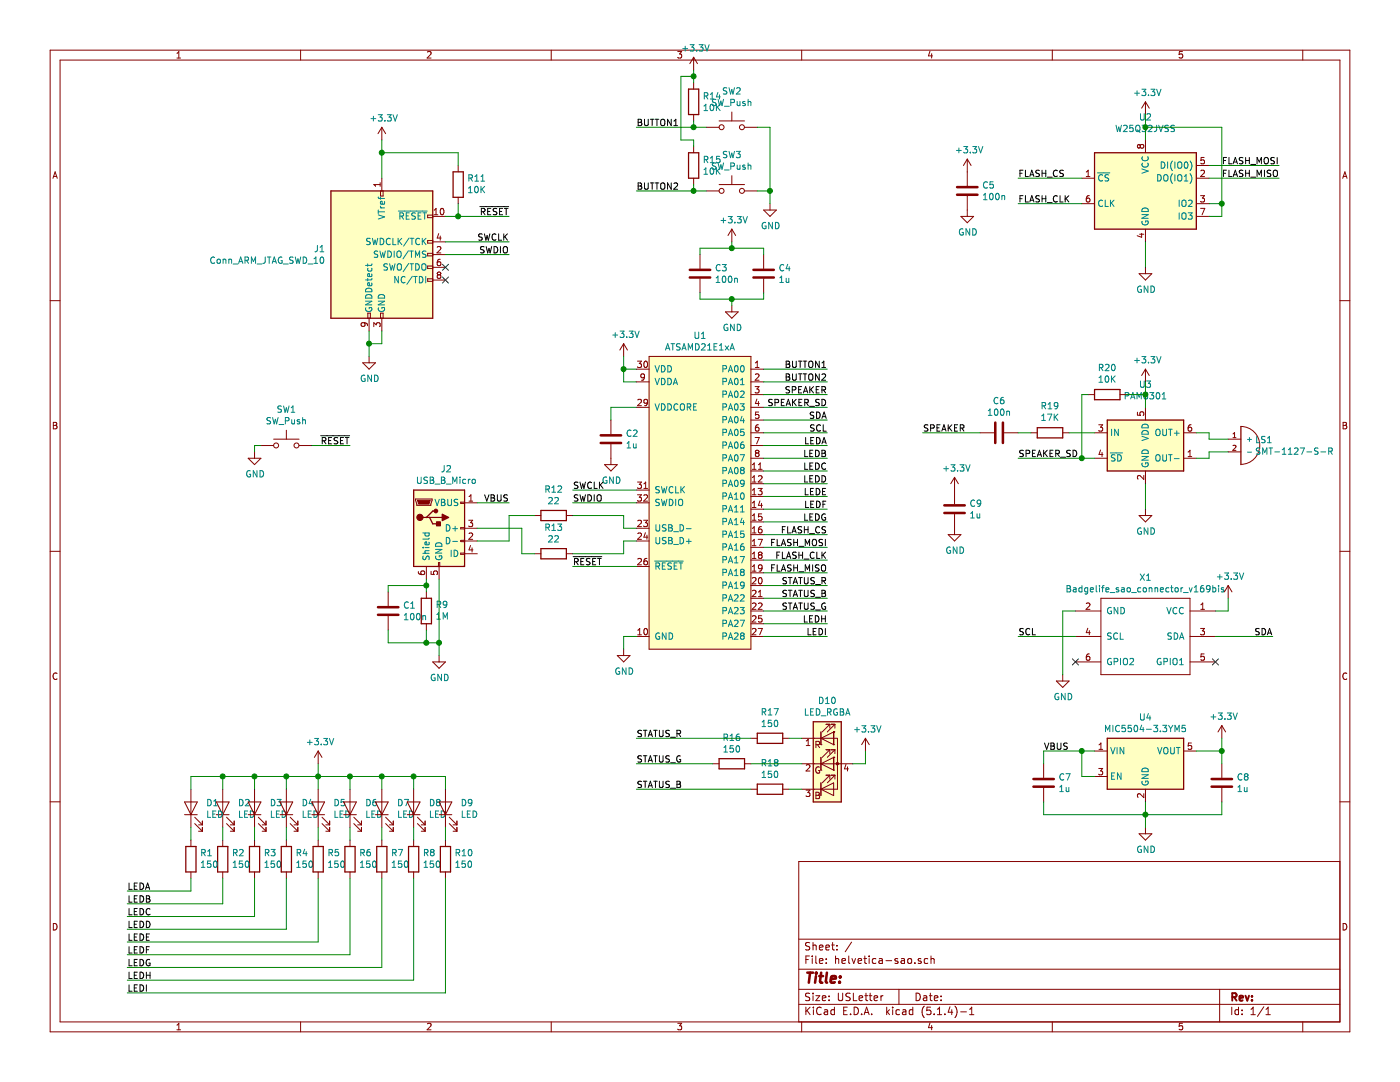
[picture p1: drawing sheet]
EESchema Schematic File Version 4
LIBS:helvetica-sao-cache
EELAYER 30 0
EELAYER END
$Descr USLetter 11000 8500
encoding utf-8
Sheet 1 1
Title ""
Date ""
Rev ""
Comp ""
Comment1 ""
Comment2 ""
Comment3 ""
Comment4 ""
$EndDescr
$Comp
L MCU_Microchip_SAMD_Extra:ATSAMD21E1xA U1
U 1 1
P 5500 4000
F 0 "U1" H 5500 5365 50  0000 C CNN
F 1 "ATSAMD21E1xA" H 5500 5274 50  0000 C CNN
F 2 "Housings_QFP:LQFP-32_7x7mm_Pitch0.8mm" H 6350 2500 50  0001 C CNN
F 3 "" H 6350 2500 50  0001 C CNN
F 4 "ATSAMD21E18A-AU-ND" H 5500 4000 50  0001 C CNN "Digikey"
	1    5500 4000
	1    0    0    -1  
$EndComp
$Comp
L Memory_Flash:W25Q32JVSS U2
U 1 1
P 9000 1500
F 0 "U2" H 9000 2081 50  0000 C CNN
F 1 "W25Q32JVSS" H 9000 1990 50  0000 C CNN
F 2 "Package_SO:SOIC-8_5.23x5.23mm_P1.27mm" H 9000 1500 50  0001 C CNN
F 3 "http://www.winbond.com/resource-files/w25q32jv%20revg%2003272018%20plus.pdf" H 9000 1500 50  0001 C CNN
F 4 "1970-1025-1-ND" H 9000 1500 50  0001 C CNN "Digikey"
	1    9000 1500
	1    0    0    -1  
$EndComp
$Comp
L Connector:Conn_ARM_JTAG_SWD_10 J1
U 1 1
P 3000 2000
F 0 "J1" H 2557 2046 50  0000 R CNN
F 1 "Conn_ARM_JTAG_SWD_10" H 2557 1955 50  0000 R CNN
F 2 "Connector_PinHeader_1.27mm:PinHeader_2x05_P1.27mm_Vertical_SMD" H 3000 2000 50  0001 C CNN
F 3 "http://infocenter.arm.com/help/topic/com.arm.doc.ddi0314h/DDI0314H_coresight_components_trm.pdf" V 2650 750 50  0001 C CNN
F 4 "1175-1735-ND" H 3000 2000 50  0001 C CNN "Digikey"
	1    3000 2000
	1    0    0    -1  
$EndComp
$Comp
L power:GND #PWR03
U 1 1
P 2900 2800
F 0 "#PWR03" H 2900 2550 50  0001 C CNN
F 1 "GND" H 2905 2627 50  0000 C CNN
F 2 "" H 2900 2800 50  0001 C CNN
F 3 "" H 2900 2800 50  0001 C CNN
	1    2900 2800
	1    0    0    -1  
$EndComp
$Comp
L power:GND #PWR08
U 1 1
P 4900 5100
F 0 "#PWR08" H 4900 4850 50  0001 C CNN
F 1 "GND" H 4905 4927 50  0000 C CNN
F 2 "" H 4900 5100 50  0001 C CNN
F 3 "" H 4900 5100 50  0001 C CNN
	1    4900 5100
	1    0    0    -1  
$EndComp
$Comp
L power:GND #PWR018
U 1 1
P 9000 2100
F 0 "#PWR018" H 9000 1850 50  0001 C CNN
F 1 "GND" H 9005 1927 50  0000 C CNN
F 2 "" H 9000 2100 50  0001 C CNN
F 3 "" H 9000 2100 50  0001 C CNN
	1    9000 2100
	1    0    0    -1  
$EndComp
Wire Wire Line
	9000 2100 9000 1900
Wire Wire Line
	5000 5000 4900 5000
Wire Wire Line
	4900 5000 4900 5100
Wire Wire Line
	2900 2600 2900 2700
Wire Wire Line
	2900 2700 3000 2700
Wire Wire Line
	3000 2700 3000 2600
Connection ~ 2900 2700
Wire Wire Line
	2900 2700 2900 2800
NoConn ~ 3500 2100
NoConn ~ 3500 2200
Text Label 4000 2000 2    50   ~ 0
SWDIO
Text Label 4000 1900 2    50   ~ 0
SWCLK
Text Label 4000 1700 2    50   ~ 0
~RESET
Wire Wire Line
	4000 1700 3600 1700
Wire Wire Line
	3500 1900 4000 1900
Wire Wire Line
	4000 2000 3500 2000
$Comp
L power:+3.3V #PWR04
U 1 1
P 3000 1100
F 0 "#PWR04" H 3000 950 50  0001 C CNN
F 1 "+3.3V" H 3015 1273 50  0000 C CNN
F 2 "" H 3000 1100 50  0001 C CNN
F 3 "" H 3000 1100 50  0001 C CNN
	1    3000 1100
	1    0    0    -1  
$EndComp
Wire Wire Line
	3000 1100 3000 1200
Text Label 4500 4450 0    50   ~ 0
~RESET
Text Label 4500 3850 0    50   ~ 0
SWCLK
Text Label 4500 3950 0    50   ~ 0
SWDIO
Wire Wire Line
	5000 3950 4500 3950
Wire Wire Line
	4500 3850 5000 3850
Wire Wire Line
	5000 4450 4500 4450
Wire Wire Line
	9000 1100 9000 1000
Wire Wire Line
	9000 1000 9600 1000
Wire Wire Line
	9600 1000 9600 1600
Wire Wire Line
	9600 1700 9500 1700
Wire Wire Line
	9500 1600 9600 1600
Connection ~ 9600 1600
Wire Wire Line
	9600 1600 9600 1700
$Comp
L power:+3.3V #PWR017
U 1 1
P 9000 900
F 0 "#PWR017" H 9000 750 50  0001 C CNN
F 1 "+3.3V" H 9015 1073 50  0000 C CNN
F 2 "" H 9000 900 50  0001 C CNN
F 3 "" H 9000 900 50  0001 C CNN
	1    9000 900 
	1    0    0    -1  
$EndComp
Wire Wire Line
	9000 900  9000 1000
Connection ~ 9000 1000
Text Label 10050 1400 2    50   ~ 0
FLASH_MISO
Text Label 10050 1300 2    50   ~ 0
FLASH_MOSI
Text Label 8000 1400 0    50   ~ 0
FLASH_CS
Wire Wire Line
	8000 1600 8500 1600
Wire Wire Line
	8500 1400 8000 1400
Wire Wire Line
	10050 1400 9500 1400
Wire Wire Line
	9500 1300 10050 1300
$Comp
L Device:R R12
U 1 1
P 4350 4050
F 0 "R12" V 4143 4050 50  0000 C CNN
F 1 "22" V 4234 4050 50  0000 C CNN
F 2 "Resistor_SMD:R_0603_1608Metric" V 4280 4050 50  0001 C CNN
F 3 "~" H 4350 4050 50  0001 C CNN
F 4 "RMCF0603JT22R0CT-ND" V 4350 4050 50  0001 C CNN "Digikey"
	1    4350 4050
	0    1    1    0   
$EndComp
$Comp
L Device:R R13
U 1 1
P 4350 4350
F 0 "R13" V 4143 4350 50  0000 C CNN
F 1 "22" V 4234 4350 50  0000 C CNN
F 2 "Resistor_SMD:R_0603_1608Metric" V 4280 4350 50  0001 C CNN
F 3 "~" H 4350 4350 50  0001 C CNN
F 4 "RMCF0603JT22R0CT-ND" V 4350 4350 50  0001 C CNN "Digikey"
	1    4350 4350
	0    1    1    0   
$EndComp
Wire Wire Line
	4500 4350 4900 4350
Wire Wire Line
	4900 4350 4900 4250
Wire Wire Line
	4900 4250 5000 4250
Wire Wire Line
	5000 4150 4900 4150
Wire Wire Line
	4900 4150 4900 4050
Wire Wire Line
	4900 4050 4500 4050
$Comp
L Connector:USB_B_Micro J2
U 1 1
P 3450 4150
F 0 "J2" H 3507 4617 50  0000 C CNN
F 1 "USB_B_Micro" H 3507 4526 50  0000 C CNN
F 2 "Connector_USB:USB_Micro-B_Molex_47346-0001" H 3600 4100 50  0001 C CNN
F 3 "~" H 3600 4100 50  0001 C CNN
	1    3450 4150
	1    0    0    -1  
$EndComp
Wire Wire Line
	3750 4150 4100 4150
Wire Wire Line
	4100 4150 4100 4350
Wire Wire Line
	4100 4350 4200 4350
Wire Wire Line
	3750 4250 4000 4250
Wire Wire Line
	4000 4250 4000 4050
Wire Wire Line
	4000 4050 4200 4050
$Comp
L power:GND #PWR05
U 1 1
P 3450 5150
F 0 "#PWR05" H 3450 4900 50  0001 C CNN
F 1 "GND" H 3455 4977 50  0000 C CNN
F 2 "" H 3450 5150 50  0001 C CNN
F 3 "" H 3450 5150 50  0001 C CNN
	1    3450 5150
	1    0    0    -1  
$EndComp
Wire Wire Line
	3450 5150 3450 5050
$Comp
L Device:R R9
U 1 1
P 3350 4800
F 0 "R9" H 3280 4754 50  0000 R CNN
F 1 "1M" H 3280 4845 50  0000 R CNN
F 2 "Resistor_SMD:R_0603_1608Metric" V 3280 4800 50  0001 C CNN
F 3 "~" H 3350 4800 50  0001 C CNN
F 4 "RMCF0603JT1M00CT-ND" H 3350 4800 50  0001 C CNN "Digikey"
	1    3350 4800
	-1   0    0    1   
$EndComp
Wire Wire Line
	3450 5050 3350 5050
Wire Wire Line
	3350 5050 3350 4950
Connection ~ 3450 5050
Wire Wire Line
	3450 5050 3450 4550
Wire Wire Line
	3350 4650 3350 4600
$Comp
L Device:C C1
U 1 1
P 3050 4800
F 0 "C1" H 3165 4846 50  0000 L CNN
F 1 "100n" H 3165 4755 50  0000 L CNN
F 2 "Capacitor_SMD:C_0603_1608Metric" H 3088 4650 50  0001 C CNN
F 3 "~" H 3050 4800 50  0001 C CNN
F 4 "RMCF0603JT10K0CT-ND" H 3050 4800 50  0001 C CNN "Digikey"
	1    3050 4800
	1    0    0    -1  
$EndComp
Wire Wire Line
	3350 5050 3050 5050
Wire Wire Line
	3050 5050 3050 4950
Connection ~ 3350 5050
Wire Wire Line
	3350 4600 3050 4600
Wire Wire Line
	3050 4600 3050 4650
Connection ~ 3350 4600
Wire Wire Line
	3350 4600 3350 4550
Text Label 6500 3400 2    50   ~ 0
SCL
Text Label 6500 3300 2    50   ~ 0
SDA
Wire Wire Line
	6500 3300 6000 3300
Wire Wire Line
	6000 3400 6500 3400
Text Label 6500 4300 2    50   ~ 0
FLASH_MOSI
Text Label 6500 4500 2    50   ~ 0
FLASH_MISO
Text Label 6500 4200 2    50   ~ 0
FLASH_CS
Text Label 8000 1600 0    50   ~ 0
FLASH_CLK
Text Label 6500 4400 2    50   ~ 0
FLASH_CLK
Wire Wire Line
	6000 4200 6500 4200
Wire Wire Line
	6500 4300 6000 4300
Wire Wire Line
	6000 4400 6500 4400
Wire Wire Line
	6500 4500 6000 4500
Text Label 6500 4600 2    50   ~ 0
STATUS_R
Text Label 6500 4700 2    50   ~ 0
STATUS_B
Text Label 6500 4800 2    50   ~ 0
STATUS_G
Wire Wire Line
	6500 4800 6000 4800
Wire Wire Line
	6000 4700 6500 4700
Wire Wire Line
	6500 4600 6000 4600
Text Label 4000 3950 2    50   ~ 0
VBUS
Wire Wire Line
	4000 3950 3750 3950
$Comp
L Device:R R11
U 1 1
P 3600 1450
F 0 "R11" H 3530 1404 50  0000 R CNN
F 1 "10K" H 3530 1495 50  0000 R CNN
F 2 "Resistor_SMD:R_0603_1608Metric" V 3530 1450 50  0001 C CNN
F 3 "~" H 3600 1450 50  0001 C CNN
F 4 "RMCF0603JT10K0CT-ND" H 3600 1450 50  0001 C CNN "Digikey"
	1    3600 1450
	-1   0    0    1   
$EndComp
Wire Wire Line
	3600 1300 3600 1200
Wire Wire Line
	3600 1200 3000 1200
Connection ~ 3000 1200
Wire Wire Line
	3000 1200 3000 1400
Wire Wire Line
	3600 1600 3600 1700
Connection ~ 3600 1700
Wire Wire Line
	3600 1700 3500 1700
$Comp
L Device:C C2
U 1 1
P 4800 3450
F 0 "C2" H 4915 3496 50  0000 L CNN
F 1 "1u" H 4915 3405 50  0000 L CNN
F 2 "Capacitor_SMD:C_0603_1608Metric" H 4838 3300 50  0001 C CNN
F 3 "~" H 4800 3450 50  0001 C CNN
F 4 "1276-1866-1-ND" H 4800 3450 50  0001 C CNN "Digikey"
	1    4800 3450
	1    0    0    -1  
$EndComp
$Comp
L power:GND #PWR06
U 1 1
P 4800 3600
F 0 "#PWR06" H 4800 3350 50  0001 C CNN
F 1 "GND" H 4805 3427 50  0000 C CNN
F 2 "" H 4800 3600 50  0001 C CNN
F 3 "" H 4800 3600 50  0001 C CNN
	1    4800 3600
	1    0    0    -1  
$EndComp
Wire Wire Line
	5000 3200 4800 3200
Wire Wire Line
	4800 3200 4800 3300
$Comp
L power:+3.3V #PWR07
U 1 1
P 4900 2800
F 0 "#PWR07" H 4900 2650 50  0001 C CNN
F 1 "+3.3V" H 4915 2973 50  0000 C CNN
F 2 "" H 4900 2800 50  0001 C CNN
F 3 "" H 4900 2800 50  0001 C CNN
	1    4900 2800
	1    0    0    -1  
$EndComp
Wire Wire Line
	5000 3000 4900 3000
Wire Wire Line
	4900 3000 4900 2900
Wire Wire Line
	5000 2900 4900 2900
Connection ~ 4900 2900
Wire Wire Line
	4900 2900 4900 2800
$Comp
L Device:C C3
U 1 1
P 5500 2150
F 0 "C3" H 5615 2196 50  0000 L CNN
F 1 "100n" H 5615 2105 50  0000 L CNN
F 2 "Capacitor_SMD:C_0603_1608Metric" H 5538 2000 50  0001 C CNN
F 3 "~" H 5500 2150 50  0001 C CNN
F 4 "1276-1000-1-ND" H 5500 2150 50  0001 C CNN "Digikey"
	1    5500 2150
	1    0    0    -1  
$EndComp
$Comp
L Device:C C4
U 1 1
P 6000 2150
F 0 "C4" H 6115 2196 50  0000 L CNN
F 1 "1u" H 6115 2105 50  0000 L CNN
F 2 "Capacitor_SMD:C_0603_1608Metric" H 6038 2000 50  0001 C CNN
F 3 "~" H 6000 2150 50  0001 C CNN
F 4 "1276-1866-1-ND" H 6000 2150 50  0001 C CNN "Digikey"
	1    6000 2150
	1    0    0    -1  
$EndComp
$Comp
L power:+3.3V #PWR010
U 1 1
P 5750 1900
F 0 "#PWR010" H 5750 1750 50  0001 C CNN
F 1 "+3.3V" H 5765 2073 50  0000 C CNN
F 2 "" H 5750 1900 50  0001 C CNN
F 3 "" H 5750 1900 50  0001 C CNN
	1    5750 1900
	1    0    0    -1  
$EndComp
$Comp
L power:GND #PWR011
U 1 1
P 5750 2400
F 0 "#PWR011" H 5750 2150 50  0001 C CNN
F 1 "GND" H 5755 2227 50  0000 C CNN
F 2 "" H 5750 2400 50  0001 C CNN
F 3 "" H 5750 2400 50  0001 C CNN
	1    5750 2400
	1    0    0    -1  
$EndComp
Wire Wire Line
	5500 2000 5500 1950
Wire Wire Line
	5500 1950 5750 1950
Wire Wire Line
	5750 1950 5750 1900
Wire Wire Line
	5750 1950 6000 1950
Wire Wire Line
	6000 1950 6000 2000
Connection ~ 5750 1950
Wire Wire Line
	5500 2300 5500 2350
Wire Wire Line
	5500 2350 5750 2350
Wire Wire Line
	5750 2350 5750 2400
Wire Wire Line
	5750 2350 6000 2350
Wire Wire Line
	6000 2350 6000 2300
Connection ~ 5750 2350
$Comp
L Regulator_Linear:MIC5504-3.3YM5 U4
U 1 1
P 9000 6000
F 0 "U4" H 9000 6367 50  0000 C CNN
F 1 "MIC5504-3.3YM5" H 9000 6276 50  0000 C CNN
F 2 "Package_TO_SOT_SMD:SOT-23-5" H 9000 5600 50  0001 C CNN
F 3 "http://ww1.microchip.com/downloads/en/DeviceDoc/MIC550X.pdf" H 8750 6250 50  0001 C CNN
F 4 "576-4764-1-ND" H 9000 6000 50  0001 C CNN "Digikey"
	1    9000 6000
	1    0    0    -1  
$EndComp
$Comp
L power:GND #PWR021
U 1 1
P 9000 6500
F 0 "#PWR021" H 9000 6250 50  0001 C CNN
F 1 "GND" H 9005 6327 50  0000 C CNN
F 2 "" H 9000 6500 50  0001 C CNN
F 3 "" H 9000 6500 50  0001 C CNN
	1    9000 6500
	1    0    0    -1  
$EndComp
Wire Wire Line
	9000 6500 9000 6400
$Comp
L Device:C C8
U 1 1
P 9600 6150
F 0 "C8" H 9715 6196 50  0000 L CNN
F 1 "1u" H 9715 6105 50  0000 L CNN
F 2 "Capacitor_SMD:C_0603_1608Metric" H 9638 6000 50  0001 C CNN
F 3 "~" H 9600 6150 50  0001 C CNN
F 4 "1276-1866-1-ND" H 9600 6150 50  0001 C CNN "Digikey"
	1    9600 6150
	1    0    0    -1  
$EndComp
$Comp
L Device:C C7
U 1 1
P 8200 6150
F 0 "C7" H 8315 6196 50  0000 L CNN
F 1 "1u" H 8315 6105 50  0000 L CNN
F 2 "Capacitor_SMD:C_0603_1608Metric" H 8238 6000 50  0001 C CNN
F 3 "~" H 8200 6150 50  0001 C CNN
F 4 "1276-1866-1-ND" H 8200 6150 50  0001 C CNN "Digikey"
	1    8200 6150
	1    0    0    -1  
$EndComp
Wire Wire Line
	8500 5900 8600 5900
Wire Wire Line
	8600 6100 8500 6100
Wire Wire Line
	8500 6100 8500 5900
Wire Wire Line
	8200 6300 8200 6400
Wire Wire Line
	8200 6400 9000 6400
Connection ~ 9000 6400
Wire Wire Line
	9000 6400 9000 6300
Wire Wire Line
	9000 6400 9600 6400
Wire Wire Line
	9600 6400 9600 6300
Wire Wire Line
	9400 5900 9600 5900
Wire Wire Line
	9600 5900 9600 6000
Wire Wire Line
	8500 5900 8200 5900
Wire Wire Line
	8200 5900 8200 6000
Connection ~ 8500 5900
Text Label 8200 5900 0    50   ~ 0
VBUS
$Comp
L power:+3.3V #PWR022
U 1 1
P 9600 5800
F 0 "#PWR022" H 9600 5650 50  0001 C CNN
F 1 "+3.3V" H 9615 5973 50  0000 C CNN
F 2 "" H 9600 5800 50  0001 C CNN
F 3 "" H 9600 5800 50  0001 C CNN
	1    9600 5800
	1    0    0    -1  
$EndComp
Wire Wire Line
	9600 5800 9600 5900
Connection ~ 9600 5900
$Comp
L Device:C C5
U 1 1
P 7600 1500
F 0 "C5" H 7715 1546 50  0000 L CNN
F 1 "100n" H 7715 1455 50  0000 L CNN
F 2 "Capacitor_SMD:C_0603_1608Metric" H 7638 1350 50  0001 C CNN
F 3 "~" H 7600 1500 50  0001 C CNN
F 4 "1276-1000-1-ND" H 7600 1500 50  0001 C CNN "Digikey"
	1    7600 1500
	1    0    0    -1  
$EndComp
$Comp
L power:GND #PWR015
U 1 1
P 7600 1650
F 0 "#PWR015" H 7600 1400 50  0001 C CNN
F 1 "GND" H 7605 1477 50  0000 C CNN
F 2 "" H 7600 1650 50  0001 C CNN
F 3 "" H 7600 1650 50  0001 C CNN
	1    7600 1650
	1    0    0    -1  
$EndComp
$Comp
L power:+3.3V #PWR014
U 1 1
P 7600 1350
F 0 "#PWR014" H 7600 1200 50  0001 C CNN
F 1 "+3.3V" H 7615 1523 50  0000 C CNN
F 2 "" H 7600 1350 50  0001 C CNN
F 3 "" H 7600 1350 50  0001 C CNN
	1    7600 1350
	1    0    0    -1  
$EndComp
$Comp
L Device:LED_RGBA D10
U 1 1
P 6500 6000
F 0 "D10" H 6500 6497 50  0000 C CNN
F 1 "LED_RGBA" H 6500 6406 50  0000 C CNN
F 2 "LED_SMD:LED_Avago_PLCC4_3.2x2.8mm_CW" H 6500 5950 50  0001 C CNN
F 3 "~" H 6500 5950 50  0001 C CNN
F 4 "CLV1A-FKB-CK1VW1DE1BB7C3C3CT-ND" H 6500 6000 50  0001 C CNN "Digikey"
	1    6500 6000
	1    0    0    -1  
$EndComp
$Comp
L power:+3.3V #PWR013
U 1 1
P 6800 5900
F 0 "#PWR013" H 6800 5750 50  0001 C CNN
F 1 "+3.3V" H 6815 6073 50  0000 C CNN
F 2 "" H 6800 5900 50  0001 C CNN
F 3 "" H 6800 5900 50  0001 C CNN
	1    6800 5900
	1    0    0    -1  
$EndComp
Wire Wire Line
	6700 6000 6800 6000
Wire Wire Line
	6800 6000 6800 5900
$Comp
L Device:R R17
U 1 1
P 6050 5800
F 0 "R17" V 5843 5800 50  0000 C CNN
F 1 "150" V 5934 5800 50  0000 C CNN
F 2 "Resistor_SMD:R_0603_1608Metric" V 5980 5800 50  0001 C CNN
F 3 "~" H 6050 5800 50  0001 C CNN
F 4 "RMCF0603JT150RCT-ND" V 6050 5800 50  0001 C CNN "Digikey"
	1    6050 5800
	0    1    1    0   
$EndComp
$Comp
L Device:R R16
U 1 1
P 5750 6000
F 0 "R16" V 5543 6000 50  0000 C CNN
F 1 "150" V 5634 6000 50  0000 C CNN
F 2 "Resistor_SMD:R_0603_1608Metric" V 5680 6000 50  0001 C CNN
F 3 "~" H 5750 6000 50  0001 C CNN
F 4 "RMCF0603JT150RCT-ND" V 5750 6000 50  0001 C CNN "Digikey"
	1    5750 6000
	0    1    1    0   
$EndComp
$Comp
L Device:R R18
U 1 1
P 6050 6200
F 0 "R18" V 5843 6200 50  0000 C CNN
F 1 "150" V 5934 6200 50  0000 C CNN
F 2 "Resistor_SMD:R_0603_1608Metric" V 5980 6200 50  0001 C CNN
F 3 "~" H 6050 6200 50  0001 C CNN
F 4 "RMCF0603JT150RCT-ND" V 6050 6200 50  0001 C CNN "Digikey"
	1    6050 6200
	0    1    1    0   
$EndComp
Wire Wire Line
	6200 6200 6300 6200
Wire Wire Line
	6300 6000 5900 6000
Wire Wire Line
	6200 5800 6300 5800
Text Label 5000 5800 0    50   ~ 0
STATUS_R
Text Label 5000 6200 0    50   ~ 0
STATUS_B
Text Label 5000 6000 0    50   ~ 0
STATUS_G
Wire Wire Line
	5000 5800 5900 5800
Wire Wire Line
	5600 6000 5000 6000
Wire Wire Line
	5000 6200 5900 6200
$Comp
L badgelife_shitty_addon_v169bis:Badgelife_sao_connector_v169bis X1
U 1 1
P 9000 5000
F 0 "X1" V 8535 5000 50  0000 C CNN
F 1 "Badgelife_sao_connector_v169bis" V 8626 5000 50  0000 C CNN
F 2 "Connector_PinHeader_2.54mm:PinHeader_2x03_P2.54mm_Vertical_SMD" H 9000 5200 50  0001 C CNN
F 3 "" H 9000 5200 50  0001 C CNN
F 4 "1175-1864-ND" V 9000 5000 50  0001 C CNN "Digikey"
	1    9000 5000
	0    1    1    0   
$EndComp
$Comp
L power:GND #PWR016
U 1 1
P 8350 5300
F 0 "#PWR016" H 8350 5050 50  0001 C CNN
F 1 "GND" H 8355 5127 50  0000 C CNN
F 2 "" H 8350 5300 50  0001 C CNN
F 3 "" H 8350 5300 50  0001 C CNN
	1    8350 5300
	1    0    0    -1  
$EndComp
$Comp
L power:+3.3V #PWR023
U 1 1
P 9650 4700
F 0 "#PWR023" H 9650 4550 50  0001 C CNN
F 1 "+3.3V" H 9665 4873 50  0000 C CNN
F 2 "" H 9650 4700 50  0001 C CNN
F 3 "" H 9650 4700 50  0001 C CNN
	1    9650 4700
	1    0    0    -1  
$EndComp
Wire Wire Line
	9550 4800 9650 4800
Wire Wire Line
	9650 4800 9650 4700
Wire Wire Line
	8450 4800 8350 4800
Wire Wire Line
	8350 4800 8350 5300
Text Label 10000 5000 2    50   ~ 0
SDA
Text Label 8000 5000 0    50   ~ 0
SCL
Wire Wire Line
	8000 5000 8450 5000
Wire Wire Line
	9550 5000 10000 5000
NoConn ~ 9550 5200
NoConn ~ 8450 5200
Text Label 6500 3100 2    50   ~ 0
SPEAKER
Wire Wire Line
	6500 3100 6000 3100
$Comp
L Amplifier_Audio:PAM8301 U3
U 1 1
P 9000 3500
F 0 "U3" H 9000 3981 50  0000 C CNN
F 1 "PAM8301" H 9000 3890 50  0000 C CNN
F 2 "Package_TO_SOT_SMD:SOT-23-6" H 9000 3500 50  0001 C CNN
F 3 "https://www.diodes.com/assets/Datasheets/PAM8301.pdf" H 9000 3500 50  0001 C CNN
F 4 "PAM8301AAFDICT-ND" H 9000 3500 50  0001 C CNN "Digikey"
	1    9000 3500
	1    0    0    -1  
$EndComp
Text Label 6500 3200 2    50   ~ 0
SPEAKER_SD
Wire Wire Line
	6500 3200 6000 3200
$Comp
L power:GND #PWR020
U 1 1
P 9000 4000
F 0 "#PWR020" H 9000 3750 50  0001 C CNN
F 1 "GND" H 9005 3827 50  0000 C CNN
F 2 "" H 9000 4000 50  0001 C CNN
F 3 "" H 9000 4000 50  0001 C CNN
	1    9000 4000
	1    0    0    -1  
$EndComp
$Comp
L power:+3.3V #PWR019
U 1 1
P 9000 3000
F 0 "#PWR019" H 9000 2850 50  0001 C CNN
F 1 "+3.3V" H 9015 3173 50  0000 C CNN
F 2 "" H 9000 3000 50  0001 C CNN
F 3 "" H 9000 3000 50  0001 C CNN
	1    9000 3000
	1    0    0    -1  
$EndComp
Wire Wire Line
	9000 3200 9000 3100
Wire Wire Line
	9000 3800 9000 4000
Text Label 8000 3600 0    50   ~ 0
SPEAKER_SD
Wire Wire Line
	8000 3600 8500 3600
$Comp
L Device:R R20
U 1 1
P 8700 3100
F 0 "R20" V 8907 3100 50  0000 C CNN
F 1 "10K" V 8816 3100 50  0000 C CNN
F 2 "Resistor_SMD:R_0603_1608Metric" V 8630 3100 50  0001 C CNN
F 3 "~" H 8700 3100 50  0001 C CNN
F 4 "RMCF0603JT10K0CT-ND" V 8700 3100 50  0001 C CNN "Digikey"
	1    8700 3100
	0    -1   -1   0   
$EndComp
Wire Wire Line
	8850 3100 9000 3100
Connection ~ 9000 3100
Wire Wire Line
	9000 3100 9000 3000
Wire Wire Line
	8500 3600 8500 3100
Wire Wire Line
	8500 3100 8550 3100
Connection ~ 8500 3600
Wire Wire Line
	8500 3600 8600 3600
$Comp
L Device:R R19
U 1 1
P 8250 3400
F 0 "R19" V 8457 3400 50  0000 C CNN
F 1 "17K" V 8366 3400 50  0000 C CNN
F 2 "Resistor_SMD:R_0603_1608Metric" V 8180 3400 50  0001 C CNN
F 3 "~" H 8250 3400 50  0001 C CNN
F 4 "RMCF0603JT17K0CT-ND" V 8250 3400 50  0001 C CNN "Digikey"
	1    8250 3400
	0    -1   -1   0   
$EndComp
$Comp
L Device:C C6
U 1 1
P 7850 3400
F 0 "C6" V 7598 3400 50  0000 C CNN
F 1 "100n" V 7689 3400 50  0000 C CNN
F 2 "Capacitor_SMD:C_0603_1608Metric" H 7888 3250 50  0001 C CNN
F 3 "~" H 7850 3400 50  0001 C CNN
F 4 "1276-1000-1-ND" V 7850 3400 50  0001 C CNN "Digikey"
	1    7850 3400
	0    1    1    0   
$EndComp
Text Label 7250 3400 0    50   ~ 0
SPEAKER
Wire Wire Line
	7250 3400 7700 3400
Wire Wire Line
	8000 3400 8100 3400
Wire Wire Line
	8400 3400 8600 3400
$Comp
L Device:LED D1
U 1 1
P 1500 6350
F 0 "D1" V 1539 6233 50  0000 R CNN
F 1 "LED" V 1448 6233 50  0000 R CNN
F 2 "side_led:LED_0802_SideEmitting" H 1500 6350 50  0001 C CNN
F 3 "~" H 1500 6350 50  0001 C CNN
	1    1500 6350
	0    -1   -1   0   
$EndComp
$Comp
L Device:R R1
U 1 1
P 1500 6750
F 0 "R1" H 1430 6704 50  0000 R CNN
F 1 "150" H 1430 6795 50  0000 R CNN
F 2 "Resistor_SMD:R_0603_1608Metric" V 1430 6750 50  0001 C CNN
F 3 "~" H 1500 6750 50  0001 C CNN
F 4 "RMCF0603JT150RCT-ND" H 1500 6750 50  0001 C CNN "Digikey"
	1    1500 6750
	-1   0    0    1   
$EndComp
Wire Wire Line
	1500 6500 1500 6600
$Comp
L Switch:SW_Push SW2
U 1 1
P 5750 1000
F 0 "SW2" H 5750 1285 50  0000 C CNN
F 1 "SW_Push" H 5750 1194 50  0000 C CNN
F 2 "Button_Switch_SMD:SW_SPST_CK_RS282G05A3" H 5750 1200 50  0001 C CNN
F 3 "~" H 5750 1200 50  0001 C CNN
F 4 "CKN12329-1-ND" H 5750 1000 50  0001 C CNN "Digikey"
	1    5750 1000
	1    0    0    -1  
$EndComp
$Comp
L Switch:SW_Push SW3
U 1 1
P 5750 1500
F 0 "SW3" H 5750 1785 50  0000 C CNN
F 1 "SW_Push" H 5750 1694 50  0000 C CNN
F 2 "Button_Switch_SMD:SW_SPST_CK_RS282G05A3" H 5750 1700 50  0001 C CNN
F 3 "~" H 5750 1700 50  0001 C CNN
F 4 "CKN12329-1-ND" H 5750 1500 50  0001 C CNN "Digikey"
	1    5750 1500
	1    0    0    -1  
$EndComp
$Comp
L Device:R R15
U 1 1
P 5450 1300
F 0 "R15" H 5520 1346 50  0000 L CNN
F 1 "10K" H 5520 1255 50  0000 L CNN
F 2 "Resistor_SMD:R_0603_1608Metric" V 5380 1300 50  0001 C CNN
F 3 "~" H 5450 1300 50  0001 C CNN
F 4 "RMCF0603JT10K0CT-ND" H 5450 1300 50  0001 C CNN "Digikey"
	1    5450 1300
	1    0    0    -1  
$EndComp
$Comp
L Device:R R14
U 1 1
P 5450 800
F 0 "R14" H 5520 846 50  0000 L CNN
F 1 "10K" H 5520 755 50  0000 L CNN
F 2 "Resistor_SMD:R_0603_1608Metric" V 5380 800 50  0001 C CNN
F 3 "~" H 5450 800 50  0001 C CNN
F 4 "RMCF0603JT10K0CT-ND" H 5450 800 50  0001 C CNN "Digikey"
	1    5450 800 
	1    0    0    -1  
$EndComp
$Comp
L power:+3.3V #PWR09
U 1 1
P 5450 550
F 0 "#PWR09" H 5450 400 50  0001 C CNN
F 1 "+3.3V" H 5465 723 50  0000 C CNN
F 2 "" H 5450 550 50  0001 C CNN
F 3 "" H 5450 550 50  0001 C CNN
	1    5450 550 
	1    0    0    -1  
$EndComp
Wire Wire Line
	5450 550  5450 600 
Wire Wire Line
	5450 600  5350 600 
Wire Wire Line
	5350 600  5350 1100
Wire Wire Line
	5350 1100 5450 1100
Wire Wire Line
	5450 1100 5450 1150
Connection ~ 5450 600 
Wire Wire Line
	5450 600  5450 650 
Wire Wire Line
	5550 1000 5450 1000
Wire Wire Line
	5450 1000 5450 950 
Wire Wire Line
	5450 1450 5450 1500
Wire Wire Line
	5450 1500 5550 1500
$Comp
L power:GND #PWR012
U 1 1
P 6050 1600
F 0 "#PWR012" H 6050 1350 50  0001 C CNN
F 1 "GND" H 6055 1427 50  0000 C CNN
F 2 "" H 6050 1600 50  0001 C CNN
F 3 "" H 6050 1600 50  0001 C CNN
	1    6050 1600
	1    0    0    -1  
$EndComp
Wire Wire Line
	5950 1000 6050 1000
Wire Wire Line
	6050 1000 6050 1500
Wire Wire Line
	5950 1500 6050 1500
Connection ~ 6050 1500
Wire Wire Line
	6050 1500 6050 1600
Text Label 5000 1500 0    50   ~ 0
BUTTON2
Text Label 5000 1000 0    50   ~ 0
BUTTON1
Wire Wire Line
	5000 1000 5450 1000
Connection ~ 5450 1000
Wire Wire Line
	5000 1500 5450 1500
Connection ~ 5450 1500
$Comp
L Switch:SW_Push SW1
U 1 1
P 2250 3500
F 0 "SW1" H 2250 3785 50  0000 C CNN
F 1 "SW_Push" H 2250 3694 50  0000 C CNN
F 2 "Button_Switch_SMD:SW_SPST_CK_RS282G05A3" H 2250 3700 50  0001 C CNN
F 3 "~" H 2250 3700 50  0001 C CNN
F 4 "CKN12329-1-ND" H 2250 3500 50  0001 C CNN "Digikey"
	1    2250 3500
	1    0    0    -1  
$EndComp
$Comp
L power:GND #PWR01
U 1 1
P 2000 3550
F 0 "#PWR01" H 2000 3300 50  0001 C CNN
F 1 "GND" H 2005 3377 50  0000 C CNN
F 2 "" H 2000 3550 50  0001 C CNN
F 3 "" H 2000 3550 50  0001 C CNN
	1    2000 3550
	1    0    0    -1  
$EndComp
Wire Wire Line
	2050 3500 2000 3500
Wire Wire Line
	2000 3500 2000 3550
Text Label 2750 3500 2    50   ~ 0
~RESET
Wire Wire Line
	2750 3500 2450 3500
Text Label 6500 3000 2    50   ~ 0
BUTTON2
Text Label 6500 2900 2    50   ~ 0
BUTTON1
Wire Wire Line
	6500 2900 6000 2900
Wire Wire Line
	6000 3000 6500 3000
Text Label 6500 3500 2    50   ~ 0
LEDA
Text Label 6500 3600 2    50   ~ 0
LEDB
Text Label 6500 3700 2    50   ~ 0
LEDC
Text Label 6500 3800 2    50   ~ 0
LEDD
Text Label 6500 3900 2    50   ~ 0
LEDE
Text Label 6500 4000 2    50   ~ 0
LEDF
Text Label 6500 4100 2    50   ~ 0
LEDG
Text Label 6500 4900 2    50   ~ 0
LEDH
Text Label 6500 5000 2    50   ~ 0
LEDI
Wire Wire Line
	6500 5000 6000 5000
Wire Wire Line
	6000 4900 6500 4900
Wire Wire Line
	6500 4100 6000 4100
Wire Wire Line
	6000 4000 6500 4000
Wire Wire Line
	6500 3900 6000 3900
Wire Wire Line
	6000 3800 6500 3800
Wire Wire Line
	6500 3700 6000 3700
Wire Wire Line
	6000 3600 6500 3600
Wire Wire Line
	6500 3500 6000 3500
Text Label 1000 7000 0    50   ~ 0
LEDA
Text Label 1000 7100 0    50   ~ 0
LEDB
Text Label 1000 7200 0    50   ~ 0
LEDC
Text Label 1000 7300 0    50   ~ 0
LEDD
Text Label 1000 7400 0    50   ~ 0
LEDE
Text Label 1000 7500 0    50   ~ 0
LEDF
Text Label 1000 7600 0    50   ~ 0
LEDG
Text Label 1000 7700 0    50   ~ 0
LEDH
Text Label 1000 7800 0    50   ~ 0
LEDI
$Comp
L Device:LED D2
U 1 1
P 1750 6350
F 0 "D2" V 1789 6233 50  0000 R CNN
F 1 "LED" V 1698 6233 50  0000 R CNN
F 2 "side_led:LED_0802_SideEmitting" H 1750 6350 50  0001 C CNN
F 3 "~" H 1750 6350 50  0001 C CNN
	1    1750 6350
	0    -1   -1   0   
$EndComp
$Comp
L Device:R R2
U 1 1
P 1750 6750
F 0 "R2" H 1680 6704 50  0000 R CNN
F 1 "150" H 1680 6795 50  0000 R CNN
F 2 "Resistor_SMD:R_0603_1608Metric" V 1680 6750 50  0001 C CNN
F 3 "~" H 1750 6750 50  0001 C CNN
F 4 "RMCF0603JT150RCT-ND" H 1750 6750 50  0001 C CNN "Digikey"
	1    1750 6750
	-1   0    0    1   
$EndComp
Wire Wire Line
	1750 6500 1750 6600
$Comp
L Device:LED D3
U 1 1
P 2000 6350
F 0 "D3" V 2039 6233 50  0000 R CNN
F 1 "LED" V 1948 6233 50  0000 R CNN
F 2 "side_led:LED_0802_SideEmitting" H 2000 6350 50  0001 C CNN
F 3 "~" H 2000 6350 50  0001 C CNN
	1    2000 6350
	0    -1   -1   0   
$EndComp
$Comp
L Device:R R3
U 1 1
P 2000 6750
F 0 "R3" H 1930 6704 50  0000 R CNN
F 1 "150" H 1930 6795 50  0000 R CNN
F 2 "Resistor_SMD:R_0603_1608Metric" V 1930 6750 50  0001 C CNN
F 3 "~" H 2000 6750 50  0001 C CNN
F 4 "RMCF0603JT150RCT-ND" H 2000 6750 50  0001 C CNN "Digikey"
	1    2000 6750
	-1   0    0    1   
$EndComp
Wire Wire Line
	2000 6500 2000 6600
$Comp
L Device:LED D4
U 1 1
P 2250 6350
F 0 "D4" V 2289 6233 50  0000 R CNN
F 1 "LED" V 2198 6233 50  0000 R CNN
F 2 "side_led:LED_0802_SideEmitting" H 2250 6350 50  0001 C CNN
F 3 "~" H 2250 6350 50  0001 C CNN
	1    2250 6350
	0    -1   -1   0   
$EndComp
$Comp
L Device:R R4
U 1 1
P 2250 6750
F 0 "R4" H 2180 6704 50  0000 R CNN
F 1 "150" H 2180 6795 50  0000 R CNN
F 2 "Resistor_SMD:R_0603_1608Metric" V 2180 6750 50  0001 C CNN
F 3 "~" H 2250 6750 50  0001 C CNN
F 4 "RMCF0603JT150RCT-ND" H 2250 6750 50  0001 C CNN "Digikey"
	1    2250 6750
	-1   0    0    1   
$EndComp
Wire Wire Line
	2250 6500 2250 6600
$Comp
L Device:LED D5
U 1 1
P 2500 6350
F 0 "D5" V 2539 6233 50  0000 R CNN
F 1 "LED" V 2448 6233 50  0000 R CNN
F 2 "side_led:LED_0802_SideEmitting" H 2500 6350 50  0001 C CNN
F 3 "~" H 2500 6350 50  0001 C CNN
	1    2500 6350
	0    -1   -1   0   
$EndComp
$Comp
L Device:R R5
U 1 1
P 2500 6750
F 0 "R5" H 2430 6704 50  0000 R CNN
F 1 "150" H 2430 6795 50  0000 R CNN
F 2 "Resistor_SMD:R_0603_1608Metric" V 2430 6750 50  0001 C CNN
F 3 "~" H 2500 6750 50  0001 C CNN
F 4 "RMCF0603JT150RCT-ND" H 2500 6750 50  0001 C CNN "Digikey"
	1    2500 6750
	-1   0    0    1   
$EndComp
Wire Wire Line
	2500 6500 2500 6600
$Comp
L Device:LED D6
U 1 1
P 2750 6350
F 0 "D6" V 2789 6233 50  0000 R CNN
F 1 "LED" V 2698 6233 50  0000 R CNN
F 2 "side_led:LED_0802_SideEmitting" H 2750 6350 50  0001 C CNN
F 3 "~" H 2750 6350 50  0001 C CNN
	1    2750 6350
	0    -1   -1   0   
$EndComp
$Comp
L Device:R R6
U 1 1
P 2750 6750
F 0 "R6" H 2680 6704 50  0000 R CNN
F 1 "150" H 2680 6795 50  0000 R CNN
F 2 "Resistor_SMD:R_0603_1608Metric" V 2680 6750 50  0001 C CNN
F 3 "~" H 2750 6750 50  0001 C CNN
F 4 "RMCF0603JT150RCT-ND" H 2750 6750 50  0001 C CNN "Digikey"
	1    2750 6750
	-1   0    0    1   
$EndComp
Wire Wire Line
	2750 6500 2750 6600
$Comp
L Device:LED D7
U 1 1
P 3000 6350
F 0 "D7" V 3039 6233 50  0000 R CNN
F 1 "LED" V 2948 6233 50  0000 R CNN
F 2 "side_led:LED_0802_SideEmitting" H 3000 6350 50  0001 C CNN
F 3 "~" H 3000 6350 50  0001 C CNN
	1    3000 6350
	0    -1   -1   0   
$EndComp
$Comp
L Device:R R7
U 1 1
P 3000 6750
F 0 "R7" H 2930 6704 50  0000 R CNN
F 1 "150" H 2930 6795 50  0000 R CNN
F 2 "Resistor_SMD:R_0603_1608Metric" V 2930 6750 50  0001 C CNN
F 3 "~" H 3000 6750 50  0001 C CNN
F 4 "RMCF0603JT150RCT-ND" H 3000 6750 50  0001 C CNN "Digikey"
	1    3000 6750
	-1   0    0    1   
$EndComp
Wire Wire Line
	3000 6500 3000 6600
$Comp
L Device:LED D8
U 1 1
P 3250 6350
F 0 "D8" V 3289 6233 50  0000 R CNN
F 1 "LED" V 3198 6233 50  0000 R CNN
F 2 "side_led:LED_0802_SideEmitting" H 3250 6350 50  0001 C CNN
F 3 "~" H 3250 6350 50  0001 C CNN
	1    3250 6350
	0    -1   -1   0   
$EndComp
$Comp
L Device:R R8
U 1 1
P 3250 6750
F 0 "R8" H 3180 6704 50  0000 R CNN
F 1 "150" H 3180 6795 50  0000 R CNN
F 2 "Resistor_SMD:R_0603_1608Metric" V 3180 6750 50  0001 C CNN
F 3 "~" H 3250 6750 50  0001 C CNN
F 4 "RMCF0603JT150RCT-ND" H 3250 6750 50  0001 C CNN "Digikey"
	1    3250 6750
	-1   0    0    1   
$EndComp
Wire Wire Line
	3250 6500 3250 6600
$Comp
L Device:LED D9
U 1 1
P 3500 6350
F 0 "D9" V 3539 6233 50  0000 R CNN
F 1 "LED" V 3448 6233 50  0000 R CNN
F 2 "side_led:LED_0802_SideEmitting" H 3500 6350 50  0001 C CNN
F 3 "~" H 3500 6350 50  0001 C CNN
	1    3500 6350
	0    -1   -1   0   
$EndComp
$Comp
L Device:R R10
U 1 1
P 3500 6750
F 0 "R10" H 3430 6704 50  0000 R CNN
F 1 "150" H 3430 6795 50  0000 R CNN
F 2 "Resistor_SMD:R_0603_1608Metric" V 3430 6750 50  0001 C CNN
F 3 "~" H 3500 6750 50  0001 C CNN
F 4 "RMCF0603JT150RCT-ND" H 3500 6750 50  0001 C CNN "Digikey"
	1    3500 6750
	-1   0    0    1   
$EndComp
Wire Wire Line
	3500 6500 3500 6600
Wire Wire Line
	1000 7000 1500 7000
Wire Wire Line
	1500 7000 1500 6900
Wire Wire Line
	1000 7100 1750 7100
Wire Wire Line
	1750 7100 1750 6900
Wire Wire Line
	1000 7200 2000 7200
Wire Wire Line
	2000 7200 2000 6900
Wire Wire Line
	1000 7300 2250 7300
Wire Wire Line
	2250 7300 2250 6900
Wire Wire Line
	1000 7400 2500 7400
Wire Wire Line
	2500 7400 2500 6900
Wire Wire Line
	1000 7500 2750 7500
Wire Wire Line
	2750 7500 2750 6900
Wire Wire Line
	1000 7600 3000 7600
Wire Wire Line
	3000 7600 3000 6900
Wire Wire Line
	1000 7700 3250 7700
Wire Wire Line
	3250 7700 3250 6900
Wire Wire Line
	1000 7800 3500 7800
Wire Wire Line
	3500 7800 3500 6900
$Comp
L power:+3.3V #PWR02
U 1 1
P 2500 6000
F 0 "#PWR02" H 2500 5850 50  0001 C CNN
F 1 "+3.3V" H 2515 6173 50  0000 C CNN
F 2 "" H 2500 6000 50  0001 C CNN
F 3 "" H 2500 6000 50  0001 C CNN
	1    2500 6000
	1    0    0    -1  
$EndComp
Wire Wire Line
	2500 6000 2500 6100
Wire Wire Line
	2500 6100 2250 6100
Wire Wire Line
	1500 6100 1500 6200
Connection ~ 2500 6100
Wire Wire Line
	2500 6100 2500 6200
Wire Wire Line
	1750 6200 1750 6100
Connection ~ 1750 6100
Wire Wire Line
	1750 6100 1500 6100
Wire Wire Line
	2000 6200 2000 6100
Connection ~ 2000 6100
Wire Wire Line
	2000 6100 1750 6100
Wire Wire Line
	2250 6200 2250 6100
Connection ~ 2250 6100
Wire Wire Line
	2250 6100 2000 6100
Wire Wire Line
	2500 6100 2750 6100
Wire Wire Line
	3500 6100 3500 6200
Wire Wire Line
	3250 6200 3250 6100
Connection ~ 3250 6100
Wire Wire Line
	3250 6100 3500 6100
Wire Wire Line
	3000 6200 3000 6100
Connection ~ 3000 6100
Wire Wire Line
	3000 6100 3250 6100
Wire Wire Line
	2750 6200 2750 6100
Connection ~ 2750 6100
Wire Wire Line
	2750 6100 3000 6100
$Comp
L Device:C C9
U 1 1
P 7500 4000
F 0 "C9" H 7615 4046 50  0000 L CNN
F 1 "1u" H 7615 3955 50  0000 L CNN
F 2 "Capacitor_SMD:C_0603_1608Metric" H 7538 3850 50  0001 C CNN
F 3 "~" H 7500 4000 50  0001 C CNN
F 4 "1276-1866-1-ND" H 7500 4000 50  0001 C CNN "Digikey"
	1    7500 4000
	1    0    0    -1  
$EndComp
$Comp
L power:GND #PWR025
U 1 1
P 7500 4150
F 0 "#PWR025" H 7500 3900 50  0001 C CNN
F 1 "GND" H 7505 3977 50  0000 C CNN
F 2 "" H 7500 4150 50  0001 C CNN
F 3 "" H 7500 4150 50  0001 C CNN
	1    7500 4150
	1    0    0    -1  
$EndComp
$Comp
L power:+3.3V #PWR024
U 1 1
P 7500 3850
F 0 "#PWR024" H 7500 3700 50  0001 C CNN
F 1 "+3.3V" H 7515 4023 50  0000 C CNN
F 2 "" H 7500 3850 50  0001 C CNN
F 3 "" H 7500 3850 50  0001 C CNN
	1    7500 3850
	1    0    0    -1  
$EndComp
$Comp
L SMT-1127-S-R:SMT-1127-S-R LS1
U 1 1
P 9750 3450
F 0 "LS1" H 9859 3446 50  0000 L CNN
F 1 "SMT-1127-S-R" H 9859 3355 50  0000 L CNN
F 2 "SMT-1127-S-R:XDCR_SMT-1127-S-R" H 9750 3450 50  0001 L BNN
F 3 "668-1480-1-ND" H 9750 3450 50  0001 L BNN
F 4 "PUI" H 9750 3450 50  0001 L BNN "Field4"
F 5 "Audio Indicator Transducer Electromagnetic 3.6Vpk 100mA Solder Pad 2.5Vpk 2231Hz to 3231Hz Surface Mount" H 9750 3450 50  0001 L BNN "Field5"
F 6 "SMT-1127-S-R" H 9750 3450 50  0001 L BNN "Field6"
F 7 "https://www.digikey.com/product-detail/en/pui-audio-inc/SMT-1127-S-R/668-1480-1-ND/5011417?utm_source=snapeda&utm_medium=aggregator&utm_campaign=symbol" H 9750 3450 50  0001 L BNN "Field7"
F 8 "PUI" H 9750 3450 50  0001 L BNN "Field8"
F 9 "668-1480-1-ND" H 9750 3450 50  0001 C CNN "Digikey"
	1    9750 3450
	1    0    0    -1  
$EndComp
Wire Wire Line
	9400 3400 9500 3400
Wire Wire Line
	9500 3400 9500 3450
Wire Wire Line
	9500 3450 9650 3450
Wire Wire Line
	9650 3550 9500 3550
Wire Wire Line
	9500 3550 9500 3600
Wire Wire Line
	9500 3600 9400 3600
$EndSCHEMATC
